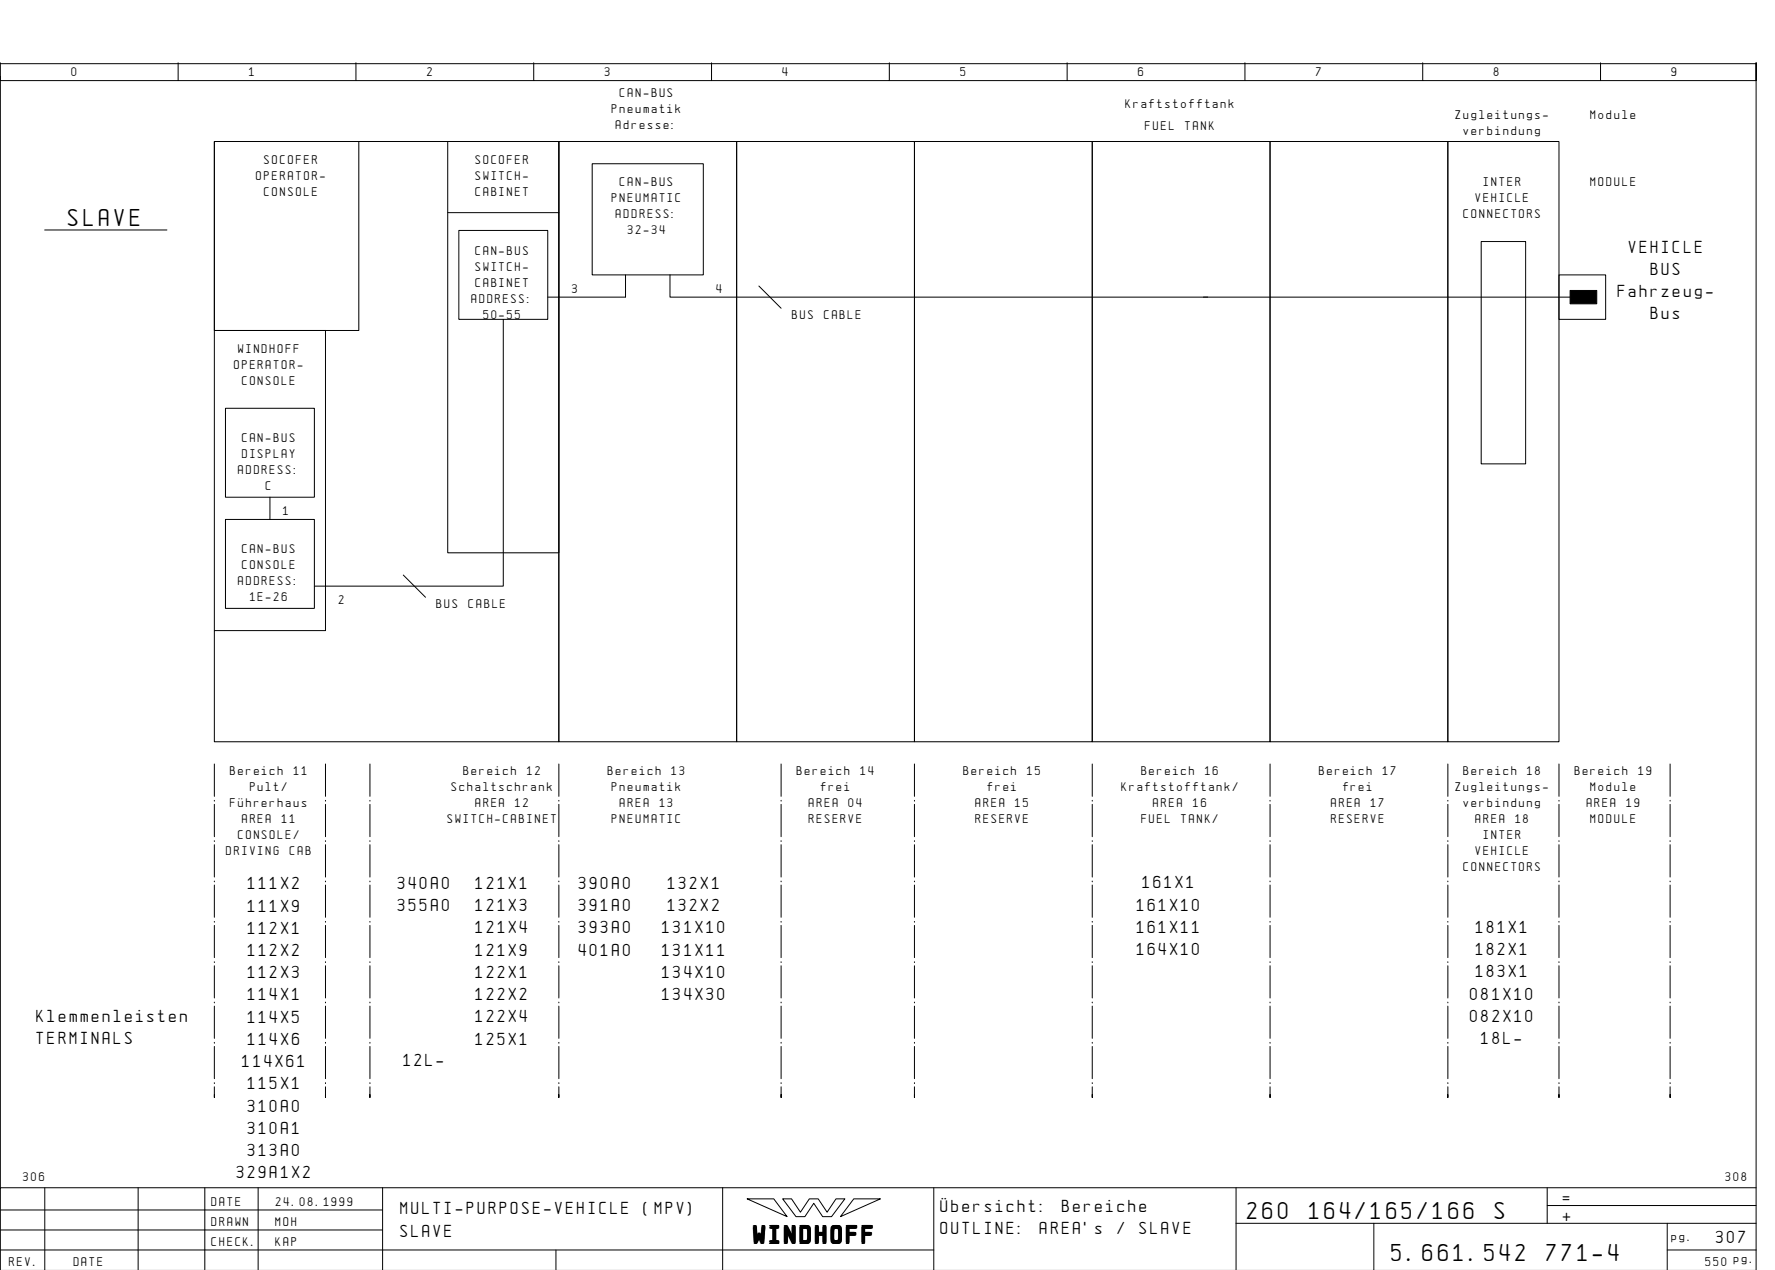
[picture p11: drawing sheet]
<svg xmlns="http://www.w3.org/2000/svg" width="399mm" height="286mm" viewBox="0 0 399 286" stroke-linecap="round" stroke-linejoin="round" font-family="sans-serif">
<g fill="none" stroke="#000" stroke-width=".22">
<path d="M.1 14.1v4h395v-4v271.6M.1 17.1v250M.1 14.3h395M40.1 14.1v4M80.1 14.1v4M120.1 14.1v4M160.1 14.1v4M200.1 14.1v4M240.1 14.1v4M280.1 14.1v4M320.1 14.1v4M360.1 14.1v4"/>
<path d="M48.2 31.8h77.5v135h-77.5zM48.2 31.8v42.5h25v67.5h-25v-67.5h32.5v-42.5zM100.7 31.8h25v92.5h-25zM125.7 31.8h40v135h-40zM133.2 36.8h25v25h-25zM165.7 31.8h40v135h-40zM205.7 31.8h40v135h-40zM245.7 31.8h40v135h-40zM285.7 31.8h40v135h-40zM325.7 31.8h25v135h-25zM10 51.7h27.6M100.7 47.8h25"/>
<path d="M103.2 51.8h20v20h-20zM333.2 54.3h10v50h-10zM113.2 71.8v60h-42.5M140.7 61.8v5h-17.5M150.7 61.8v5h121M170.7 64.3l5 5M270.7 66.8h82.5M350.7 61.8h10.5v10h-10.5zM50.7 91.8h20v20h-20zM50.7 116.8h20v20h-20zM60.7 111.8v5M90.7 129.3l5 5"/>
<path d="M48.2 171.8v7.3M73.2 171.8v7.3M83.2 171.8v7.3M125.7 171.8v7.3M175.7 171.8v7.3M205.7 171.8v7.3M245.7 171.8v7.3M285.7 171.8v7.3M325.7 171.8v7.3M350.7 171.8v7.3M375.7 171.8v7.3M48.2 180v.2"/>
<path d="M48.2 180.9v7.3M48.2 189.1v.2M48.2 190v7.2M48.2 198.1v.2M48.2 199v7.3M73.2 180v.2M73.2 180.9v7.3M73.2 189.1v.2M73.2 190v7.2M73.2 198.1v.2M73.2 199v7.3M83.2 180v.2"/>
<path d="M83.2 180.9v7.3M83.2 189.1v.2M83.2 190v7.2M83.2 198.1v.2M83.2 199v7.3M125.7 180v.2M125.7 180.9v7.3M125.7 189.1v.2M125.7 190v7.2M125.7 198.1v.2M125.7 199v7.3M175.7 180v.2"/>
<path d="M175.7 180.9v7.3M175.7 189.1v.2M175.7 190v7.2M175.7 198.1v.2M175.7 199v7.3M205.7 180v.2M205.7 180.9v7.3M205.7 189.1v.2M205.7 190v7.2M205.7 198.1v.2M205.7 199v7.3M245.7 180v.2"/>
<path d="M245.7 180.9v7.3M245.7 189.1v.2M245.7 190v7.2M245.7 198.1v.2M245.7 199v7.3M285.7 180v.2M285.7 180.9v7.3M285.7 189.1v.2M285.7 190v7.2M285.7 198.1v.2M285.7 199v7.3M325.7 180v.2"/>
<path d="M325.7 180.9v7.3M325.7 189.1v.2M325.7 190v7.2M325.7 198.1v.2M325.7 199v7.3M350.7 180v.2M350.7 180.9v7.3M350.7 189.1v.2M350.7 190v7.2M350.7 198.1v.2M350.7 199v7.3M375.7 180v.2"/>
<path d="M375.7 180.9v7.3M375.7 189.1v.2M375.7 190v7.2M375.7 198.1v.2M375.7 199v7.3M48.2 207.2v.2M48.2 208.1v7.3M48.2 216.3v.2M48.2 217.2v7.2M73.2 207.2v.2M73.2 208.1v7.3M73.2 216.3v.2"/>
<path d="M73.2 217.2v7.2M83.2 207.2v.2M83.2 208.1v7.3M83.2 216.3v.2M83.2 217.2v7.2M125.7 207.2v.2M125.7 208.1v7.3M125.7 216.3v.2M125.7 217.2v7.2M175.7 207.2v.2M175.7 208.1v7.3M175.7 216.3v.2"/>
<path d="M175.7 217.2v7.2M205.7 207.2v.2M205.7 208.1v7.3M205.7 216.3v.2M205.7 217.2v7.2M245.7 207.2v.2M245.7 208.1v7.3M245.7 216.3v.2M245.7 217.2v7.2M285.7 207.2v.2M285.7 208.1v7.3M285.7 216.3v.2"/>
<path d="M285.7 217.2v7.2M325.7 207.2v.2M325.7 208.1v7.3M325.7 216.3v.2M325.7 217.2v7.2M350.7 207.2v.2M350.7 208.1v7.3M350.7 216.3v.2M350.7 217.2v7.2M375.7 207.2v.2M375.7 208.1v7.3M375.7 216.3v.2"/>
<path d="M375.7 217.2v7.2M48.2 225.4v.2M48.2 226.3v7.2M48.2 234.4v.2M48.2 235.3v7.3M73.2 225.4v.2M73.2 226.3v7.2M73.2 234.4v.2M73.2 235.3v7.3M83.2 225.4v.2M83.2 226.3v7.2M83.2 234.4v.2"/>
<path d="M83.2 235.3v7.3M125.7 225.4v.2M125.7 226.3v7.2M125.7 234.4v.2M125.7 235.3v7.3M175.7 225.4v.2M175.7 226.3v7.2M175.7 234.4v.2M175.7 235.3v7.3M205.7 225.4v.2M205.7 226.3v7.2M205.7 234.4v.2"/>
<path d="M205.7 235.3v7.3M245.7 225.4v.2M245.7 226.3v7.2M245.7 234.4v.2M245.7 235.3v7.3M285.7 225.4v.2M285.7 226.3v7.2M285.7 234.4v.2M285.7 235.3v7.3M325.7 225.4v.2M325.7 226.3v7.2M325.7 234.4v.2"/>
<path d="M325.7 235.3v7.3M350.7 225.4v.2M350.7 226.3v7.2M350.7 234.4v.2M350.7 235.3v7.3M375.7 225.4v.2M375.7 226.3v7.2M375.7 234.4v.2M375.7 235.3v7.3M48.2 244.4v2.4v-.6M48.2 243.5v.2M73.2 244.4v2.4v-.6"/>
<path d="M73.2 243.5v.2M83.2 243.5v.2M83.2 244.4v2.4v-.6M125.7 244.4v2.4v-.6M125.7 243.5v.2M175.7 243.5v.2M175.7 244.4v2.4v-.6M205.7 243.5v.2M205.7 244.4v2.4v-.6M245.7 243.5v.2M245.7 244.4v2.4v-.6M285.7 243.5v.2"/>
<path d="M285.7 244.4v2.4v-.6M325.7 244.4v2.4v-.6M325.7 243.5v.2M350.7 243.5v.2M350.7 244.4v2.4v-.6M375.7 243.5v.2M375.7 244.4v2.4v-.6M10.1 267.1v18.5M31.1 267.1v18.5M46.1 267.1v18.6M58.1 267.1v18.6M86.1 272.1h-86"/>
<path d="M86.1 276.6h-86M86.1 267.1v18.6M162.6 267.1v18.6M168.1 269.6h6l3 4zM176.1 269.6h2l2 3 2-3h2l2 3 2-3h2l-3 4h-2l-2-3-2 3h-2zM192.1 269.6h6l-9 4zM210.1 267.1v18.6M278.1 275.1h117M278.1 267.1v18.6M309.1 275.1v10.6M348.1 271.1h47M348.1 267.1v8"/>
<path d="M375.1 275.1v10.6M395.1 267.1h-395v18.6M125.1 281.1v4.6M210.1 281.1h-210M375.1 281.1h20"/>
</g>
<path d="M353.2 65.3h6v3h-6z" fill="#000" stroke="#000" stroke-width=".22"/>
<g font-size="4.4">
<text x="15.3" y="50.7">SLAVE</text>
<text x="280.6" y="274.1">260</text>
<text x="294.5" y="274.1">164/165/166</text>
<text x="336.3" y="274.1">S</text>
<text x="169.5" y="279.3">WINDHOFF</text>
<text x="313.1" y="283.6">5.661.542</text>
<text x="347.9" y="283.6">771-4</text>
</g>
<g font-size="3.1">
<text x="366.4" y="56.8">VEHICLE</text>
<text x="371.4" y="61.8">BUS</text>
<text x="363.9" y="66.8">Fahrzeug-</text>
<text x="371.4" y="71.8">Bus</text>
<text x="55.8" y="200">111X2</text>
<text x="89.5" y="199.9">340A0</text>
<text x="107" y="199.9">121X1</text>
<text x="130.2" y="199.9">390A0</text>
<text x="150.2" y="199.9">132X1</text>
<text x="257" y="199.8">161X1</text>
<text x="55.8" y="205">111X9</text>
<text x="89.5" y="204.9">355A0</text>
<text x="107" y="204.9">121X3</text>
<text x="107" y="209.9">121X4</text>
<text x="130.2" y="204.9">391A0</text>
<text x="130.2" y="209.9">393A0</text>
<text x="149" y="209.9">131X10</text>
<text x="150.2" y="204.9">132X2</text>
<text x="255.8" y="204.8">161X10</text>
<text x="255.8" y="209.8">161X11</text>
<text x="332" y="209.8">181X1</text>
<text x="55.8" y="210">112X1</text>
<text x="55.8" y="215">112X2</text>
<text x="107" y="214.9">121X9</text>
<text x="130.2" y="214.9">401A0</text>
<text x="149" y="214.9">131X11</text>
<text x="255.8" y="214.8">164X10</text>
<text x="332" y="214.8">182X1</text>
<text x="55.8" y="220">112X3</text>
<text x="107" y="219.9">122X1</text>
<text x="149" y="219.9">134X10</text>
<text x="332" y="219.8">183X1</text>
<text x="55.8" y="225">114X1</text>
<text x="107" y="224.9">122X2</text>
<text x="149" y="224.9">134X30</text>
<text x="330.8" y="224.8">081X10</text>
<text x="8.2" y="229.8">Klemmenleisten</text>
<text x="55.8" y="230">114X5</text>
<text x="107" y="229.9">122X4</text>
<text x="330.8" y="229.8">082X10</text>
<text x="8.2" y="234.8">TERMINALS</text>
<text x="55.8" y="235">114X6</text>
<text x="90.8" y="239.8">12L-</text>
<text x="107" y="234.9">125X1</text>
<text x="333.3" y="234.8">18L-</text>
<text x="54.5" y="240">114X61</text>
<text x="55.8" y="245">115X1</text>
<text x="55.8" y="250">310A0</text>
<text x="55.8" y="255">310A1</text>
<text x="55.8" y="260">313A0</text>
<text x="53.3" y="265">329A1X2</text>
<text x="90.1" y="273.1">MULTI-PURPOSE-VEHICLE</text>
<text x="144.8" y="273.1">(MPV)</text>
<text x="211.6" y="272.6">öbersicht:</text>
<text x="238.9" y="272.6">Bereiche</text>
<text x="351.6" y="270.6">=</text>
<text x="351.6" y="274.6">+</text>
<text x="90.1" y="278.1">SLAVE</text>
<text x="211.6" y="277.6">OUTLINE:</text>
<text x="234" y="277.6">AREA's</text>
<text x="251.4" y="277.6">/</text>
<text x="256.4" y="277.6">SLAVE</text>
<text x="386.1" y="279.6">307</text>
</g>
<g font-size="2.3">
<text x="16.1" y="17.1">0</text>
<text x="56.1" y="17.1">1</text>
<text x="96.1" y="17.1">2</text>
<text x="136.1" y="17.1">3</text>
<text x="176.1" y="17.1">4</text>
<text x="216.1" y="17.1">5</text>
<text x="256.1" y="17.1">6</text>
<text x="296.1" y="17.1">7</text>
<text x="336.1" y="17.1">8</text>
<text x="376.1" y="17.1">9</text>
<text x="139.5" y="21.8">CAN-BUS</text>
<text x="137.7" y="25.4">Pneumatik</text>
<text x="138.6" y="29">Adresse:</text>
<text x="253.2" y="24.3">Kraftstofftank</text>
<text x="257.7" y="29.3">FUEL</text>
<text x="266.6" y="29.3">TANK</text>
<text x="327.5" y="26.8">Zugleitungs-</text>
<text x="357.9" y="26.8">Module</text>
<text x="329.3" y="30.4">verbindung</text>
<text x="57.7" y="40.4">OPERATOR-</text>
<text x="59.5" y="36.8">SOCOFER</text>
<text x="107" y="36.8">SOCOFER</text>
<text x="107" y="40.4">SWITCH-</text>
<text x="139.5" y="41.8">CAN-BUS</text>
<text x="333.7" y="41.8">INTER</text>
<text x="357.9" y="41.8">MODULE</text>
<text x="59.5" y="44">CONSOLE</text>
<text x="107" y="44">CABINET</text>
<text x="137.7" y="45.4">PNEUMATIC</text>
<text x="332" y="45.4">VEHICLE</text>
<text x="138.6" y="49">ADDRESS:</text>
<text x="141.2" y="52.6">32-34</text>
<text x="329.3" y="49">CONNECTORS</text>
<text x="107" y="57.3">CAN-BUS</text>
<text x="107" y="60.9">SWITCH-</text>
<text x="107" y="64.5">CABINET</text>
<text x="128.7" y="65.9">3</text>
<text x="161.2" y="65.9">4</text>
<text x="106.1" y="68.1">ADDRESS:</text>
<text x="108.7" y="71.7">50-55</text>
<text x="178.2" y="71.8">BUS</text>
<text x="185.4" y="71.8">CABLE</text>
<text x="52.7" y="82.9">OPERATOR-</text>
<text x="53.6" y="79.3">WINDHOFF</text>
<text x="54.5" y="86.5">CONSOLE</text>
<text x="54.5" y="99.3">CAN-BUS</text>
<text x="53.6" y="106.5">ADDRESS:</text>
<text x="54.5" y="102.9">DISPLAY</text>
<text x="59.8" y="110.1">C</text>
<text x="63.7" y="115.9">1</text>
<text x="54.5" y="124.3">CAN-BUS</text>
<text x="53.6" y="131.5">ADDRESS:</text>
<text x="54.5" y="127.9">CONSOLE</text>
<text x="56.2" y="135.1">1E-26</text>
<text x="76.2" y="135.9">2</text>
<text x="98.2" y="136.8">BUS</text>
<text x="105.4" y="136.8">CABLE</text>
<text x="51.8" y="174.3">Bereich</text>
<text x="56.2" y="177.9">Pult/</text>
<text x="66.1" y="174.3">11</text>
<text x="101.6" y="177.9">Schaltschrank</text>
<text x="104.3" y="174.3">Bereich</text>
<text x="118.6" y="174.3">12</text>
<text x="136.8" y="174.3">Bereich</text>
<text x="137.7" y="177.9">Pneumatik</text>
<text x="151.1" y="174.3">13</text>
<text x="179.3" y="174.3">Bereich</text>
<text x="184.6" y="177.9">frei</text>
<text x="193.6" y="174.3">14</text>
<text x="216.8" y="174.3">Bereich</text>
<text x="222.1" y="177.9">frei</text>
<text x="231.1" y="174.3">15</text>
<text x="252.3" y="177.9">Kraftstofftank/</text>
<text x="256.8" y="174.3">Bereich</text>
<text x="271.1" y="174.3">16</text>
<text x="296.8" y="174.3">Bereich</text>
<text x="302.1" y="177.9">frei</text>
<text x="311.1" y="174.3">17</text>
<text x="327.5" y="177.9">Zugleitungs-</text>
<text x="329.3" y="174.3">Bereich</text>
<text x="343.6" y="174.3">18</text>
<text x="354.3" y="174.3">Bereich</text>
<text x="357.9" y="177.9">Module</text>
<text x="368.6" y="174.3">19</text>
<text x="51.8" y="181.5">FÅhrerhaus</text>
<text x="54.5" y="185.1">AREA</text>
<text x="63.4" y="185.1">11</text>
<text x="100.7" y="185.1">SWITCH-CABINET</text>
<text x="107" y="181.5">AREA</text>
<text x="115.9" y="181.5">12</text>
<text x="137.7" y="185.1">PNEUMATIC</text>
<text x="139.5" y="181.5">AREA</text>
<text x="148.4" y="181.5">13</text>
<text x="182" y="181.5">AREA</text>
<text x="182" y="185.1">RESERVE</text>
<text x="190.9" y="181.5">04</text>
<text x="219.5" y="181.5">AREA</text>
<text x="219.5" y="185.1">RESERVE</text>
<text x="228.4" y="181.5">15</text>
<text x="256.8" y="185.1">FUEL</text>
<text x="259.5" y="181.5">AREA</text>
<text x="265.7" y="185.1">TANK/</text>
<text x="268.4" y="181.5">16</text>
<text x="299.5" y="181.5">AREA</text>
<text x="299.5" y="185.1">RESERVE</text>
<text x="308.4" y="181.5">17</text>
<text x="329.3" y="181.5">verbindung</text>
<text x="332" y="185.1">AREA</text>
<text x="340.9" y="185.1">18</text>
<text x="357" y="181.5">AREA</text>
<text x="357.9" y="185.1">MODULE</text>
<text x="365.9" y="181.5">19</text>
<text x="53.6" y="188.7">CONSOLE/</text>
<text x="333.7" y="188.7">INTER</text>
<text x="50.9" y="192.3">DRIVING</text>
<text x="65.2" y="192.3">CAB</text>
<text x="329.3" y="195.9">CONNECTORS</text>
<text x="332" y="192.3">VEHICLE</text>
<text x="5.2" y="265.6">306</text>
<text x="388.2" y="265.6">308</text>
<text x="47.6" y="271.1">DATE</text>
<text x="47.6" y="275.6">DRAWN</text>
<text x="62" y="275.6">MOH</text>
<text x="62.1" y="271.1">24.08.1999</text>
<text x="47.6" y="280.1">CHECK.</text>
<text x="62" y="280.1">KAP</text>
<text x="376.1" y="279.1">pg.</text>
<text x="2.1" y="284.6">REV.</text>
<text x="16.6" y="284.6">DATE</text>
<text x="383.7" y="284.6">550 pg.</text>
</g>
</svg>
